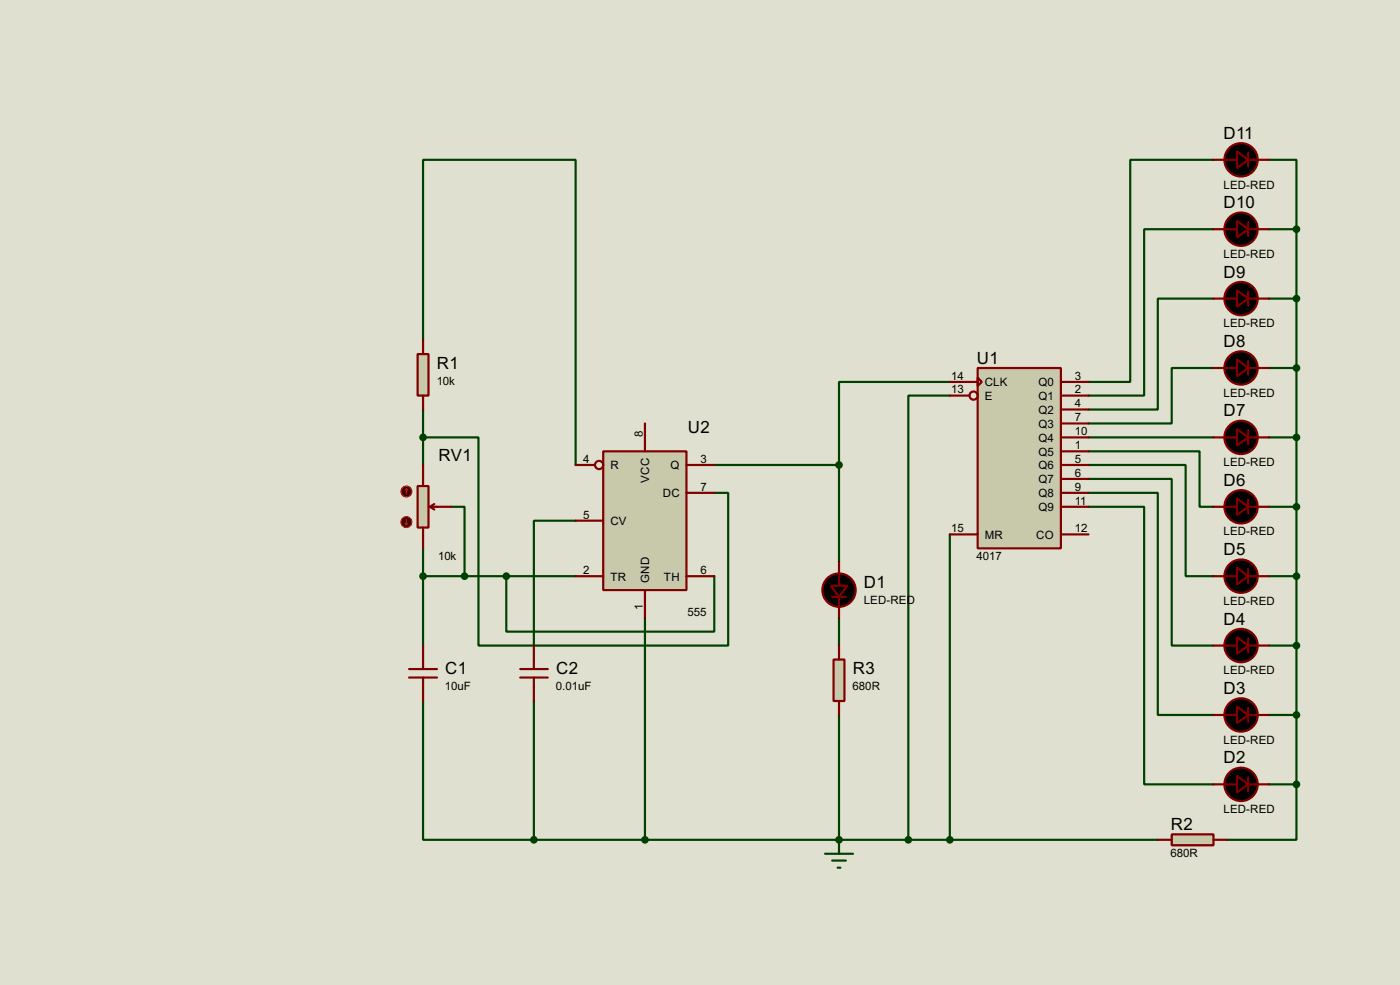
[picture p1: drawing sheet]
<svg xmlns="http://www.w3.org/2000/svg" width="256mm" height="180mm" viewBox="0 0 256 180" stroke-linecap="round" stroke-linejoin="round" font-family="sans-serif">
<path d="M0 0h256.5v180.3h-256.5z" fill="#e0e0d0"/>
<g fill="none" stroke="#004000" stroke-width=".4">
<path d="M222.3 29.3h-15.2v40.6h-7.7M232.5 29.3h5v12.7M222.3 54.7h-10.2v20.3h-12.7M222.3 42h-12.7v30.4h-10.2M232.5 42h5M232.5 54.7h5M237.5 42v101.6M174 72.4h-7.6v81.3M174 69.9h-20.3v15.2M222.3 67.4h-7.6v10.1h-15.3M232.5 67.4h5M105.5 95.3h-7.7v22.9"/>
<path d="M130.9 85.1h22.8M153.7 85.1v17.8M174 97.8v55.9M199.4 82.6h20.4v10.2h2.5M199.4 85.1h17.8v20.4h5.1M199.4 87.7h15.3v30.5h7.6M199.4 90.2h12.7v40.7h10.2M199.4 92.8h10.2v50.8h12.7M199.4 80.1h22.9M232.5 80.1h5M232.5 92.8h5M118.2 113.1v40.6h93.9"/>
<path d="M153.7 113.1v5.1M232.5 118.2h5M232.5 105.5h5M153.7 130.9v22.8M232.5 130.9h5M232.5 143.6h5M237.5 143.6v10.1h-12.7"/>
</g>
<circle cx="153.7" cy="153.7" r=".2" fill="#004000"/>
<path d="M77.5 62.3v-33h28v55.8M77.5 75v10.1M77.5 80.1h10.2v38.1h45.7v-28h-2.5M82.6 92.8h2.5v12.7M77.5 105.5h28M77.5 100.4v17.8M92.8 105.5v10.1h38.1v-10.1M77.5 128.3v25.4h20.3M97.8 128.3v25.4M97.8 153.7h20.4" fill="none" stroke="#004000" stroke-width=".4"/>
<path d="M179.1 67.4h15.3v33h-15.3z" fill="#c8c8aa" stroke="#800000" stroke-width=".4"/>
<g fill="none" stroke="#800000" stroke-width=".4">
<path d="M222.3 29.3h4.3M228.7 28v2.5M228.7 29.3h3.8M222.3 54.7h4.3M222.3 42h4.3M228.7 40.7v2.5M228.7 53.4v2.5M228.7 54.7h3.8M228.7 42h3.8M174 69.9h5.1M174 72.4h3.6M179.1 69.1l.8 .8-.8 .8z"/>
<path d="M194.4 69.9h5M194.4 72.4h5M194.4 75h5M194.4 77.5h5M222.3 67.4h4.3M228.7 66.1v2.5M228.7 78.8v2.5M228.7 67.4h3.8M174 97.8h5.1M194.4 97.8h5M194.4 80.1h5M194.4 82.6h5"/>
<path d="M194.4 85.1h5M194.4 87.7h5M194.4 90.2h5M194.4 92.8h5M222.3 80.1h4.3M222.3 92.8h4.3M228.7 80.1h3.8M228.7 92.8h3.8M228.7 91.5v2.5M222.3 105.5h4.3M222.3 118.2h4.3M228.7 104.2v2.5"/>
<path d="M228.7 116.9v2.5M228.7 105.5h3.8M228.7 118.2h3.8M222.3 130.9h4.3M228.7 129.6v2.5M228.7 130.9h3.8M222.3 143.6h4.3M228.7 142.3v2.5M228.7 143.6h3.8"/>
<circle cx="178.3" cy="72.4" r=".75"/>
</g>
<g fill="#000" stroke="#800000" stroke-width=".4">
<path d="M226.6 27.7l2.1 1.6-2.1 1.5zM226.6 53.1l2.1 1.6-2.1 1.5zM226.6 40.4l2.1 1.6-2.1 1.5zM226.6 65.8l2.1 1.6-2.1 1.5zM226.6 78.5l2.1 1.6-2.1 1.5zM226.6 91.2l2.1 1.6-2.1 1.5zM226.6 103.9l2.1 1.6-2.1 1.5zM226.6 116.6l2.1 1.6-2.1 1.5zM226.6 129.3l2.1 1.6-2.1 1.5zM226.6 142l2.1 1.6-2.1 1.5z"/>
<circle cx="227.3" cy="29.3" r="3.1"/>
<circle cx="227.3" cy="42" r="3.1"/>
<circle cx="227.3" cy="54.7" r="3.1"/>
<circle cx="227.3" cy="67.4" r="3.1"/>
<circle cx="227.3" cy="92.8" r="3.1"/>
<circle cx="227.3" cy="80.1" r="3.1"/>
<circle cx="227.3" cy="105.5" r="3.1"/>
<circle cx="227.3" cy="118.2" r="3.1"/>
<circle cx="227.3" cy="130.9" r="3.1"/>
<circle cx="227.3" cy="143.6" r="3.1"/>
</g>
<g fill="#004000" stroke="#004000" stroke-width=".4">
<circle cx="237.5" cy="42" r=".5"/>
<circle cx="237.5" cy="54.7" r=".5"/>
<circle cx="237.5" cy="143.6" r=".5"/>
<circle cx="237.5" cy="130.9" r=".5"/>
<circle cx="237.5" cy="118.2" r=".5"/>
<circle cx="237.5" cy="105.5" r=".5"/>
<circle cx="237.5" cy="92.8" r=".5"/>
<circle cx="237.5" cy="80.1" r=".5"/>
<circle cx="237.5" cy="67.4" r=".5"/>
</g>
<path d="M214.7 152.7h7.6v2h-7.6z" fill="#c8c8aa" stroke="#800000" stroke-width=".4"/>
<path d="M212.1 153.7h2.6M222.3 153.7h2.5" fill="none" stroke="#800000" stroke-width=".4"/>
<circle cx="174" cy="153.7" r=".5" fill="#004000" stroke="#004000" stroke-width=".4"/>
<path d="M152.7 120.7h2v7.6h-2z" fill="#c8c8aa" stroke="#800000" stroke-width=".4"/>
<path d="M152.5 109.3h2.5M153.7 102.9v4.3M153.7 109.3v3.8M153.7 118.2v2.5M153.7 128.3v2.6" fill="none" stroke="#800000" stroke-width=".4"/>
<circle cx="166.4" cy="153.7" r=".5" fill="#004000" stroke="#004000" stroke-width=".4"/>
<g fill="#000" stroke="#800000" stroke-width=".4">
<path d="M152.2 107.2h3l-1.5 2.1z"/>
<circle cx="153.7" cy="108" r="3.1"/>
</g>
<path d="M110.5 82.6h15.3v25.4h-15.3z" fill="#c8c8aa" stroke="#800000" stroke-width=".4"/>
<g fill="none" stroke="#800000" stroke-width=".4">
<path d="M118.2 77.5v5.1M105.5 85.1h3.5M105.5 95.3h5M125.8 85.1h5.1M125.8 90.2h5.1M77.5 118.2v4.3M97.8 118.2v4.3M105.5 105.5h5M118.2 108v5.1M125.8 105.5h5.1M75 122.5h5.1M75 124h5.1"/>
<path d="M77.5 124v4.3M95.3 122.5h5.1M95.3 124h5.1M97.8 124v4.3"/>
<circle cx="109.7" cy="85.1" r=".75"/>
</g>
<g fill="#004000" stroke="#004000" stroke-width=".4">
<circle cx="153.7" cy="85.1" r=".5"/>
<circle cx="118.1" cy="153.7" r=".5"/>
<circle cx="153.7" cy="153.7" r=".5"/>
<circle cx="97.8" cy="153.7" r=".5"/>
<circle cx="92.7" cy="105.5" r=".5"/>
</g>
<path d="M151.2 156.3h5.1M152.5 157.5h2.5M153.5 158.8h.5M153.7 153.7v2.6" fill="none" stroke="#004000" stroke-width=".4"/>
<path d="M76.5 89h2v7.6h-2z" fill="#c8c8aa" stroke="#800000" stroke-width=".4"/>
<path d="M77.5 85.1v3.9M77.5 96.6v3.8M78.8 92.8l.8 .5M78.8 92.8h3.8M79.6 92.3l-.8 .5" fill="none" stroke="#800000" stroke-width=".4"/>
<circle cx="74.4" cy="90" r="1" fill="#400000" stroke="#f00" stroke-width=".2"/>
<path d="M74.5 89.5l-.3 .2M74.5 89.5l.2 .2M74.5 89.5v1" fill="none" stroke="#f00" stroke-width=".2"/>
<circle cx="74.4" cy="95.6" r="1" fill="#400000" stroke="#f00" stroke-width=".2"/>
<path d="M74.2 95.8l.3 .3M74.5 95.1v1M74.7 95.8l-.2 .3" fill="none" stroke="#f00" stroke-width=".2"/>
<g fill="#004000" stroke="#004000" stroke-width=".4">
<circle cx="77.5" cy="105.5" r=".5"/>
<circle cx="85.1" cy="105.5" r=".5"/>
</g>
<path d="M76.5 64.8h2v7.6h-2z" fill="#c8c8aa" stroke="#800000" stroke-width=".4"/>
<path d="M77.5 62.3v2.5M77.5 72.4v2.6" fill="none" stroke="#800000" stroke-width=".4"/>
<circle cx="77.5" cy="80.1" r=".5" fill="#004000" stroke="#004000" stroke-width=".4"/>
<g font-size="3.5">
<text x="224.2" y="25.4">D11</text>
<text x="224.2" y="38.1">D10</text>
<text x="224.2" y="50.8">D9</text>
<text x="224.2" y="63.5">D8</text>
<text x="80.1" y="67.5">R1</text>
<text x="179" y="66.6">U1</text>
<text x="224.2" y="76.2">D7</text>
<text x="126" y="79.3">U2</text>
<text x="80.3" y="84.3">RV1</text>
<text x="224.2" y="88.9">D6</text>
<text x="224.2" y="101.6">D5</text>
<text x="158.3" y="107.7">D1</text>
<text x="224.2" y="114.3">D4</text>
<text x="81.6" y="123.4">C1</text>
<text x="101.9" y="123.4">C2</text>
<text x="156.3" y="123.4">R3</text>
<text x="224.2" y="127">D3</text>
<text x="224.2" y="139.7">D2</text>
<text x="214.5" y="151.9">R2</text>
</g>
<g font-size="2.4">
<text x="224.1" y="34.5">LED-RED</text>
<text x="224.1" y="47.2">LED-RED</text>
<text x="224.1" y="59.9">LED-RED</text>
<text x="80" y="70.4">10k</text>
<text x="174.3" y="69.5">14</text>
<text x="174.3" y="72">13</text>
<text x="180.4" y="70.7">CLK</text>
<text x="190.2" y="70.7">Q0</text>
<text x="196.9" y="69.5">3</text>
<text x="196.9" y="72">2</text>
<text x="180.4" y="73.2">E</text>
<text x="190.2" y="73.2">Q1</text>
<text x="190.2" y="75.8">Q2</text>
<text x="196.9" y="74.6">4</text>
<text x="196.9" y="77.1">7</text>
<text x="224.1" y="72.6">LED-RED</text>
<text x="117.8" y="80.1" transform="rotate(-90 117.8 80.1)">8</text>
<text x="190.2" y="78.3">Q3</text>
<text x="190.2" y="80.8">Q4</text>
<text x="190.2" y="83.4">Q5</text>
<text x="196.9" y="79.7">10</text>
<text x="196.9" y="82.2">1</text>
<text x="106.9" y="84.7">4</text>
<text x="111.8" y="85.9">R</text>
<text x="119" y="88.4" transform="rotate(-90 119 88.4)">VCC</text>
<text x="122.8" y="85.9">Q</text>
<text x="128.3" y="89.8">7</text>
<text x="128.3" y="84.7">3</text>
<text x="190.2" y="85.9">Q6</text>
<text x="190.2" y="88.5">Q7</text>
<text x="196.9" y="84.7">5</text>
<text x="196.9" y="87.3">6</text>
<text x="196.9" y="89.8">9</text>
<text x="224.1" y="85.3">LED-RED</text>
<text x="106.9" y="94.9">5</text>
<text x="121.4" y="91">DC</text>
<text x="190.2" y="91">Q8</text>
<text x="190.2" y="93.6">Q9</text>
<text x="196.9" y="92.4">11</text>
<text x="111.8" y="96.1">CV</text>
<text x="174.3" y="97.4">15</text>
<text x="180.4" y="98.6">MR</text>
<text x="189.8" y="98.6">CO</text>
<text x="196.9" y="97.4">12</text>
<text x="224.1" y="98">LED-RED</text>
<text x="80.3" y="102.6">10k</text>
<text x="106.9" y="105.1">2</text>
<text x="111.8" y="106.3">TR</text>
<text x="118.9" y="106.7" transform="rotate(-90 118.9 106.7)">GND</text>
<text x="121.6" y="106.3">TH</text>
<text x="128.3" y="105.1">6</text>
<text x="178.9" y="102.6">4017</text>
<text x="117.8" y="111.7" transform="rotate(-90 117.8 111.7)">1</text>
<text x="126" y="112.7">555</text>
<text x="158.2" y="110.6">LED-RED</text>
<text x="224.1" y="110.7">LED-RED</text>
<text x="224.1" y="123.4">LED-RED</text>
<text x="81.5" y="126.3">10uF</text>
<text x="101.9" y="126.3">0.01uF</text>
<text x="156.2" y="126.3">680R</text>
<text x="224.1" y="136.1">LED-RED</text>
<text x="224.1" y="148.8">LED-RED</text>
<text x="214.5" y="156.9">680R</text>
</g>
</svg>
